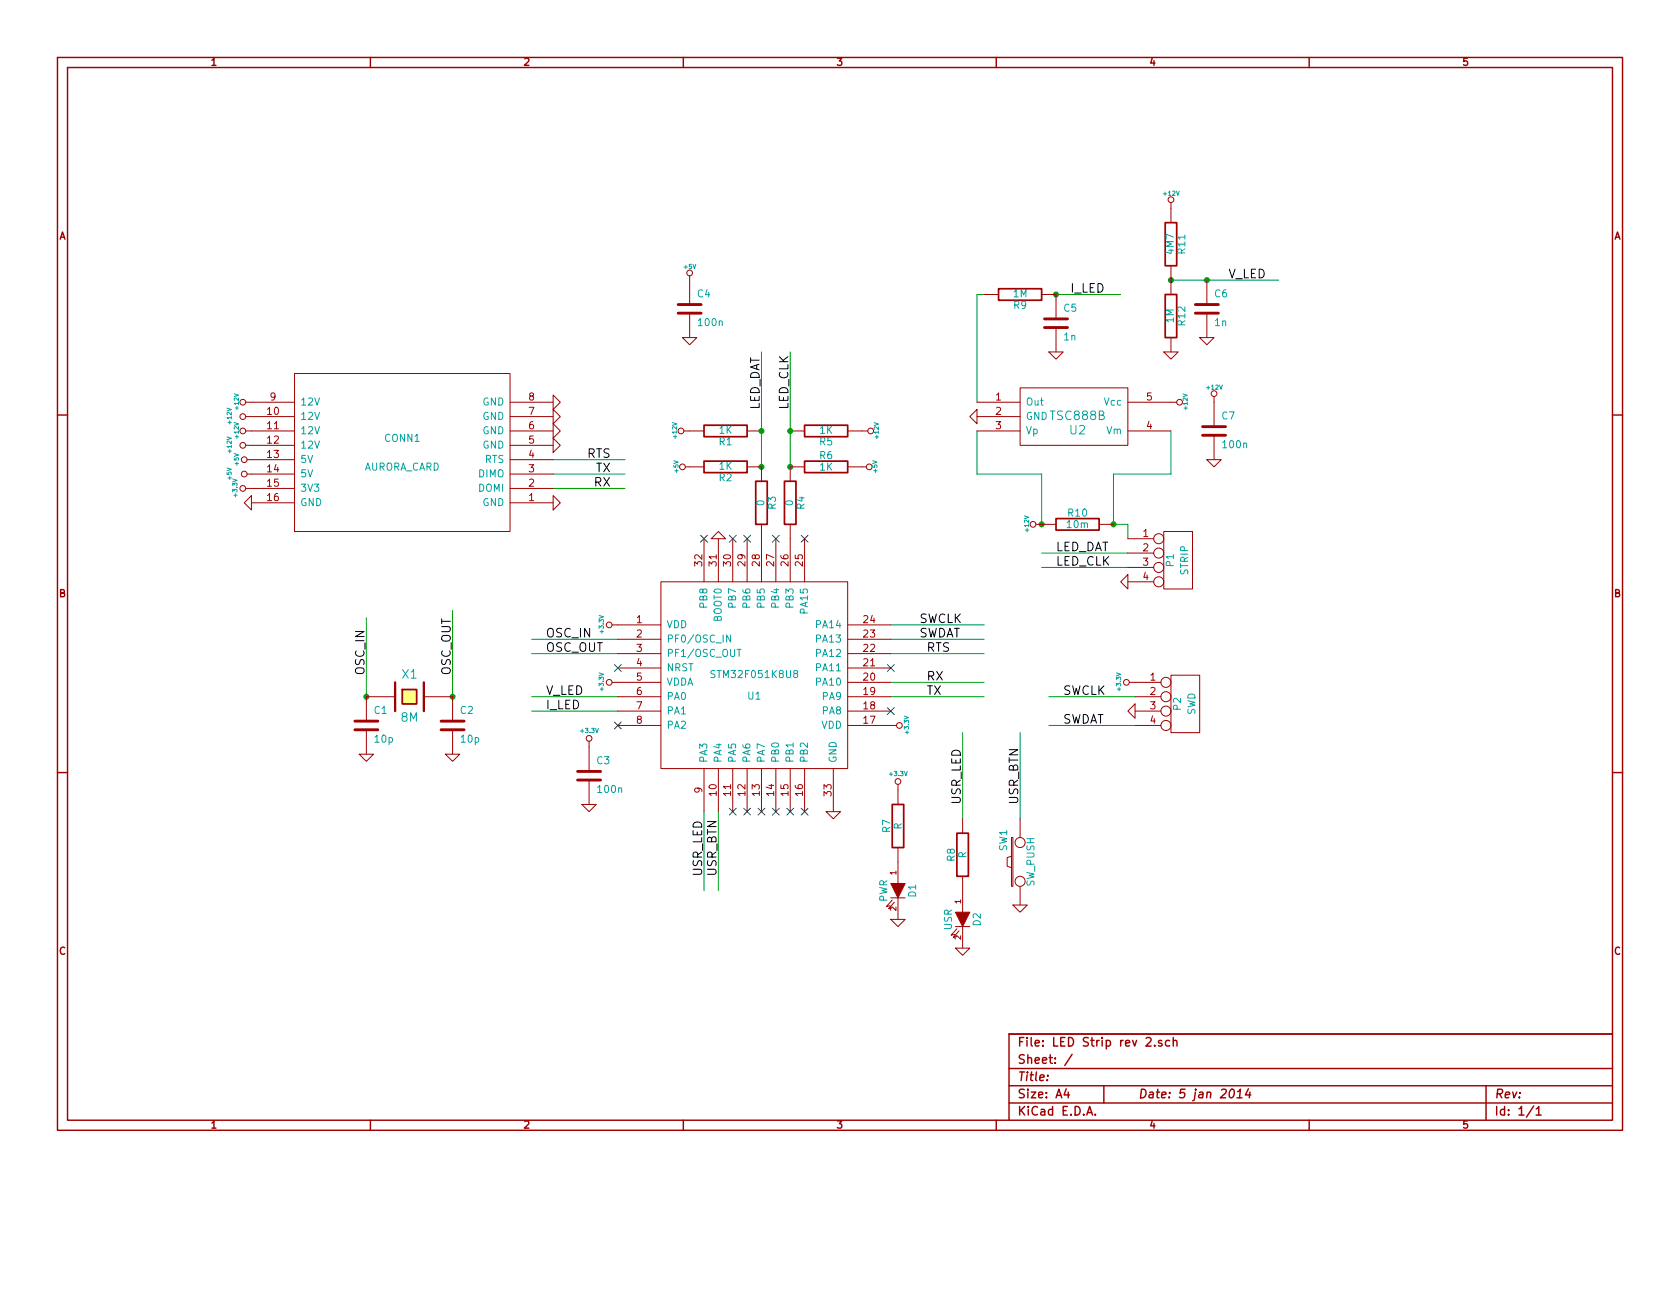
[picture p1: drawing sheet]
EESchema Schematic File Version 2
LIBS:power
LIBS:device
LIBS:transistors
LIBS:conn
LIBS:linear
LIBS:regul
LIBS:74xx
LIBS:cmos4000
LIBS:adc-dac
LIBS:memory
LIBS:xilinx
LIBS:special
LIBS:microcontrollers
LIBS:dsp
LIBS:microchip
LIBS:analog_switches
LIBS:motorola
LIBS:texas
LIBS:intel
LIBS:audio
LIBS:interface
LIBS:digital-audio
LIBS:philips
LIBS:display
LIBS:cypress
LIBS:siliconi
LIBS:opto
LIBS:atmel
LIBS:contrib
LIBS:valves
LIBS:custom
LIBS:LED Strip rev 2-cache
EELAYER 27 0
EELAYER END
$Descr A4 11693 8268
encoding utf-8
Sheet 1 1
Title ""
Date "5 jan 2014"
Rev ""
Comp ""
Comment1 ""
Comment2 ""
Comment3 ""
Comment4 ""
$EndDescr
Text Label 7100 5600 1    60   ~ 0
USR_BTN
Wire Wire Line
	7100 5700 7100 5100
Wire Wire Line
	4900 5650 4900 6200
Connection ~ 8400 1950
Wire Wire Line
	8150 1950 8900 1950
Connection ~ 7350 2050
Wire Wire Line
	7350 2050 7800 2050
Wire Wire Line
	4300 4850 3700 4850
Wire Wire Line
	6800 3000 6800 3300
Wire Wire Line
	6800 3300 7250 3300
Wire Wire Line
	7850 3750 7850 3650
Wire Wire Line
	7850 3650 7750 3650
Wire Wire Line
	6200 4850 6850 4850
Wire Wire Line
	6200 4550 6850 4550
Wire Wire Line
	3850 3300 4350 3300
Wire Wire Line
	7850 3950 7250 3950
Connection ~ 5500 3250
Connection ~ 5300 3250
Wire Wire Line
	5500 3250 5500 2450
Wire Wire Line
	4300 4550 3700 4550
Wire Wire Line
	7900 5050 7300 5050
Wire Wire Line
	6200 4350 6850 4350
Connection ~ 2550 4850
Connection ~ 3150 4850
Wire Wire Line
	3150 4250 3150 4850
Wire Wire Line
	2550 4850 2550 4300
Wire Wire Line
	6850 4450 6200 4450
Wire Wire Line
	7900 4850 7300 4850
Wire Wire Line
	4300 4450 3700 4450
Wire Wire Line
	5300 3250 5300 2450
Wire Wire Line
	7850 3850 7250 3850
Wire Wire Line
	3850 3400 4350 3400
Wire Wire Line
	3850 3200 4350 3200
Wire Wire Line
	6200 4750 6850 4750
Wire Wire Line
	7250 3300 7250 3650
Wire Wire Line
	7750 3650 7750 3300
Connection ~ 7250 3650
Connection ~ 7750 3650
Wire Wire Line
	8150 3000 8150 3300
Wire Wire Line
	8150 3300 7750 3300
Connection ~ 8150 1950
Wire Wire Line
	4300 4950 3700 4950
Wire Wire Line
	6850 2050 6800 2050
Wire Wire Line
	6800 2050 6800 2800
Wire Wire Line
	6700 5700 6700 5100
Wire Wire Line
	5000 5650 5000 6200
$Comp
L GND #PWR01
U 1 1
P 7100 6300
F 0 "#PWR01" H 7100 6300 30  0001 C CNN
F 1 "GND" H 7100 6230 30  0001 C CNN
F 2 "" H 7100 6300 60  0001 C CNN
F 3 "" H 7100 6300 60  0001 C CNN
	1    7100 6300
	1    0    0    -1  
$EndComp
$Comp
L SW_PUSH SW1
U 1 1
P 7100 6000
F 0 "SW1" H 7250 6110 50  0000 C CNN
F 1 "SW_PUSH" H 7100 5920 50  0000 C CNN
F 2 "" H 7100 6000 60  0001 C CNN
F 3 "" H 7100 6000 60  0001 C CNN
	1    7100 6000
	0    -1   -1   0   
$EndComp
Text Label 5000 6100 1    60   ~ 0
USR_BTN
Text Label 4900 6100 1    60   ~ 0
USR_LED
$Comp
L +12V #PWR02
U 1 1
P 6000 3000
F 0 "#PWR02" H 6000 2950 20  0001 C CNN
F 1 "+12V" H 6000 3100 30  0000 C CNN
F 2 "" H 6000 3000 60  0001 C CNN
F 3 "" H 6000 3000 60  0001 C CNN
	1    6000 3000
	0    1    1    0   
$EndComp
$Comp
L +12V #PWR03
U 1 1
P 4800 3000
F 0 "#PWR03" H 4800 2950 20  0001 C CNN
F 1 "+12V" H 4800 3100 30  0000 C CNN
F 2 "" H 4800 3000 60  0001 C CNN
F 3 "" H 4800 3000 60  0001 C CNN
	1    4800 3000
	0    -1   -1   0   
$EndComp
$Comp
L R R5
U 1 1
P 5750 3000
F 0 "R5" V 5830 3000 50  0000 C CNN
F 1 "1K" V 5750 3000 50  0000 C CNN
F 2 "" H 5750 3000 60  0001 C CNN
F 3 "" H 5750 3000 60  0001 C CNN
	1    5750 3000
	0    1    1    0   
$EndComp
$Comp
L R R1
U 1 1
P 5050 3000
F 0 "R1" V 5130 3000 50  0000 C CNN
F 1 "1K" V 5050 3000 50  0000 C CNN
F 2 "" H 5050 3000 60  0001 C CNN
F 3 "" H 5050 3000 60  0001 C CNN
	1    5050 3000
	0    1    1    0   
$EndComp
Text Label 6700 5600 1    60   ~ 0
USR_LED
$Comp
L +3.3V #PWR04
U 1 1
P 6250 5500
F 0 "#PWR04" H 6250 5460 30  0001 C CNN
F 1 "+3.3V" H 6250 5610 30  0000 C CNN
F 2 "" H 6250 5500 60  0001 C CNN
F 3 "" H 6250 5500 60  0001 C CNN
	1    6250 5500
	1    0    0    -1  
$EndComp
$Comp
L R R8
U 1 1
P 6700 5950
F 0 "R8" V 6780 5950 50  0000 C CNN
F 1 "R" V 6700 5950 50  0000 C CNN
F 2 "" H 6700 5950 60  0001 C CNN
F 3 "" H 6700 5950 60  0001 C CNN
	1    6700 5950
	-1   0    0    1   
$EndComp
$Comp
L R R7
U 1 1
P 6250 5750
F 0 "R7" V 6330 5750 50  0000 C CNN
F 1 "R" V 6250 5750 50  0000 C CNN
F 2 "" H 6250 5750 60  0001 C CNN
F 3 "" H 6250 5750 60  0001 C CNN
	1    6250 5750
	-1   0    0    1   
$EndComp
$Comp
L GND #PWR05
U 1 1
P 6700 6600
F 0 "#PWR05" H 6700 6600 30  0001 C CNN
F 1 "GND" H 6700 6530 30  0001 C CNN
F 2 "" H 6700 6600 60  0001 C CNN
F 3 "" H 6700 6600 60  0001 C CNN
	1    6700 6600
	1    0    0    -1  
$EndComp
$Comp
L GND #PWR06
U 1 1
P 6250 6400
F 0 "#PWR06" H 6250 6400 30  0001 C CNN
F 1 "GND" H 6250 6330 30  0001 C CNN
F 2 "" H 6250 6400 60  0001 C CNN
F 3 "" H 6250 6400 60  0001 C CNN
	1    6250 6400
	1    0    0    -1  
$EndComp
$Comp
L LED D2
U 1 1
P 6700 6400
F 0 "D2" H 6700 6500 50  0000 C CNN
F 1 "USR" H 6700 6300 50  0000 C CNN
F 2 "" H 6700 6400 60  0001 C CNN
F 3 "" H 6700 6400 60  0001 C CNN
	1    6700 6400
	0    1    1    0   
$EndComp
$Comp
L LED D1
U 1 1
P 6250 6200
F 0 "D1" H 6250 6300 50  0000 C CNN
F 1 "PWR" H 6250 6100 50  0000 C CNN
F 2 "" H 6250 6200 60  0001 C CNN
F 3 "" H 6250 6200 60  0001 C CNN
	1    6250 6200
	0    1    1    0   
$EndComp
Text Label 8550 1950 0    60   ~ 0
V_LED
$Comp
L GND #PWR07
U 1 1
P 8400 2350
F 0 "#PWR07" H 8400 2350 30  0001 C CNN
F 1 "GND" H 8400 2280 30  0001 C CNN
F 2 "" H 8400 2350 60  0001 C CNN
F 3 "" H 8400 2350 60  0001 C CNN
	1    8400 2350
	1    0    0    -1  
$EndComp
$Comp
L C C6
U 1 1
P 8400 2150
F 0 "C6" H 8450 2250 50  0000 L CNN
F 1 "1n" H 8450 2050 50  0000 L CNN
F 2 "" H 8400 2150 60  0001 C CNN
F 3 "" H 8400 2150 60  0001 C CNN
	1    8400 2150
	1    0    0    -1  
$EndComp
$Comp
L +5V #PWR08
U 1 1
P 1750 3200
F 0 "#PWR08" H 1750 3290 20  0001 C CNN
F 1 "+5V" H 1750 3300 30  0000 C CNN
F 2 "" H 1750 3200 60  0001 C CNN
F 3 "" H 1750 3200 60  0001 C CNN
	1    1750 3200
	0    -1   -1   0   
$EndComp
$Comp
L AURORA_CARD CONN1
U 1 1
P 2800 3150
F 0 "CONN1" H 2800 3050 50  0000 C CNN
F 1 "AURORA_CARD" H 2800 3250 50  0000 C CNN
F 2 "MODULE" H 2800 3150 50  0001 C CNN
F 3 "DOCUMENTATION" H 2800 3150 50  0001 C CNN
	1    2800 3150
	-1   0    0    1   
$EndComp
Text Label 7450 2050 0    60   ~ 0
I_LED
$Comp
L GND #PWR09
U 1 1
P 7350 2450
F 0 "#PWR09" H 7350 2450 30  0001 C CNN
F 1 "GND" H 7350 2380 30  0001 C CNN
F 2 "" H 7350 2450 60  0001 C CNN
F 3 "" H 7350 2450 60  0001 C CNN
	1    7350 2450
	1    0    0    -1  
$EndComp
$Comp
L C C5
U 1 1
P 7350 2250
F 0 "C5" H 7400 2350 50  0000 L CNN
F 1 "1n" H 7400 2150 50  0000 L CNN
F 2 "" H 7350 2250 60  0001 C CNN
F 3 "" H 7350 2250 60  0001 C CNN
	1    7350 2250
	1    0    0    -1  
$EndComp
$Comp
L R R9
U 1 1
P 7100 2050
F 0 "R9" V 7180 2050 50  0000 C CNN
F 1 "1M" V 7100 2050 50  0000 C CNN
F 2 "" H 7100 2050 60  0001 C CNN
F 3 "" H 7100 2050 60  0001 C CNN
	1    7100 2050
	0    1    1    0   
$EndComp
Text Label 3800 4950 0    60   ~ 0
I_LED
Text Label 3800 4850 0    60   ~ 0
V_LED
$Comp
L GND #PWR010
U 1 1
P 8150 2450
F 0 "#PWR010" H 8150 2450 30  0001 C CNN
F 1 "GND" H 8150 2380 30  0001 C CNN
F 2 "" H 8150 2450 60  0001 C CNN
F 3 "" H 8150 2450 60  0001 C CNN
	1    8150 2450
	1    0    0    -1  
$EndComp
$Comp
L R R12
U 1 1
P 8150 2200
F 0 "R12" V 8230 2200 50  0000 C CNN
F 1 "1M" V 8150 2200 50  0000 C CNN
F 2 "" H 8150 2200 60  0001 C CNN
F 3 "" H 8150 2200 60  0001 C CNN
	1    8150 2200
	1    0    0    -1  
$EndComp
$Comp
L R R11
U 1 1
P 8150 1700
F 0 "R11" V 8230 1700 50  0000 C CNN
F 1 "4M7" V 8150 1700 50  0000 C CNN
F 2 "" H 8150 1700 60  0001 C CNN
F 3 "" H 8150 1700 60  0001 C CNN
	1    8150 1700
	1    0    0    -1  
$EndComp
$Comp
L +12V #PWR011
U 1 1
P 8150 1450
F 0 "#PWR011" H 8150 1400 20  0001 C CNN
F 1 "+12V" H 8150 1550 30  0000 C CNN
F 2 "" H 8150 1450 60  0001 C CNN
F 3 "" H 8150 1450 60  0001 C CNN
	1    8150 1450
	1    0    0    -1  
$EndComp
$Comp
L GND #PWR012
U 1 1
P 8450 3200
F 0 "#PWR012" H 8450 3200 30  0001 C CNN
F 1 "GND" H 8450 3130 30  0001 C CNN
F 2 "" H 8450 3200 60  0001 C CNN
F 3 "" H 8450 3200 60  0001 C CNN
	1    8450 3200
	1    0    0    -1  
$EndComp
$Comp
L +12V #PWR013
U 1 1
P 8450 2800
F 0 "#PWR013" H 8450 2750 20  0001 C CNN
F 1 "+12V" H 8450 2900 30  0000 C CNN
F 2 "" H 8450 2800 60  0001 C CNN
F 3 "" H 8450 2800 60  0001 C CNN
	1    8450 2800
	1    0    0    -1  
$EndComp
$Comp
L +12V #PWR014
U 1 1
P 8150 2800
F 0 "#PWR014" H 8150 2750 20  0001 C CNN
F 1 "+12V" H 8150 2900 30  0000 C CNN
F 2 "" H 8150 2800 60  0001 C CNN
F 3 "" H 8150 2800 60  0001 C CNN
	1    8150 2800
	0    1    1    0   
$EndComp
$Comp
L C C7
U 1 1
P 8450 3000
F 0 "C7" H 8500 3100 50  0000 L CNN
F 1 "100n" H 8500 2900 50  0000 L CNN
F 2 "" H 8450 3000 60  0001 C CNN
F 3 "" H 8450 3000 60  0001 C CNN
	1    8450 3000
	1    0    0    -1  
$EndComp
$Comp
L GND #PWR015
U 1 1
P 6800 2900
F 0 "#PWR015" H 6800 2900 30  0001 C CNN
F 1 "GND" H 6800 2830 30  0001 C CNN
F 2 "" H 6800 2900 60  0001 C CNN
F 3 "" H 6800 2900 60  0001 C CNN
	1    6800 2900
	0    1    1    0   
$EndComp
$Comp
L TSC888 U2
U 1 1
P 7500 2900
F 0 "U2" H 7500 2800 60  0000 C CNN
F 1 "TSC888B" H 7500 2900 60  0000 C CNN
F 2 "" H 7500 2900 60  0001 C CNN
F 3 "" H 7500 2900 60  0001 C CNN
	1    7500 2900
	1    0    0    -1  
$EndComp
$Comp
L R R10
U 1 1
P 7500 3650
F 0 "R10" V 7580 3650 50  0000 C CNN
F 1 "10m" V 7500 3650 50  0000 C CNN
F 2 "" H 7500 3650 60  0001 C CNN
F 3 "" H 7500 3650 60  0001 C CNN
	1    7500 3650
	0    -1   -1   0   
$EndComp
Text Label 6450 4550 0    60   ~ 0
RTS
Text Label 6450 4750 0    60   ~ 0
RX
Text Label 6450 4850 0    60   ~ 0
TX
Text Label 4250 3200 2    60   ~ 0
RTS
Text Label 4250 3300 2    60   ~ 0
TX
Text Label 4250 3400 2    60   ~ 0
RX
$Comp
L GND #PWR016
U 1 1
P 1750 3500
F 0 "#PWR016" H 1750 3500 30  0001 C CNN
F 1 "GND" H 1750 3430 30  0001 C CNN
F 2 "" H 1750 3500 60  0001 C CNN
F 3 "" H 1750 3500 60  0001 C CNN
	1    1750 3500
	0    1    1    0   
$EndComp
$Comp
L GND #PWR017
U 1 1
P 3850 3500
F 0 "#PWR017" H 3850 3500 30  0001 C CNN
F 1 "GND" H 3850 3430 30  0001 C CNN
F 2 "" H 3850 3500 60  0001 C CNN
F 3 "" H 3850 3500 60  0001 C CNN
	1    3850 3500
	0    -1   -1   0   
$EndComp
$Comp
L +3.3V #PWR018
U 1 1
P 1750 3400
F 0 "#PWR018" H 1750 3360 30  0001 C CNN
F 1 "+3.3V" H 1750 3510 30  0000 C CNN
F 2 "" H 1750 3400 60  0001 C CNN
F 3 "" H 1750 3400 60  0001 C CNN
	1    1750 3400
	0    -1   -1   0   
$EndComp
$Comp
L GND #PWR019
U 1 1
P 4800 2350
F 0 "#PWR019" H 4800 2350 30  0001 C CNN
F 1 "GND" H 4800 2280 30  0001 C CNN
F 2 "" H 4800 2350 60  0001 C CNN
F 3 "" H 4800 2350 60  0001 C CNN
	1    4800 2350
	1    0    0    -1  
$EndComp
$Comp
L C C4
U 1 1
P 4800 2150
F 0 "C4" H 4850 2250 50  0000 L CNN
F 1 "100n" H 4850 2050 50  0000 L CNN
F 2 "" H 4800 2150 60  0001 C CNN
F 3 "" H 4800 2150 60  0001 C CNN
	1    4800 2150
	1    0    0    -1  
$EndComp
$Comp
L +5V #PWR020
U 1 1
P 4800 1950
F 0 "#PWR020" H 4800 2040 20  0001 C CNN
F 1 "+5V" H 4800 2040 30  0000 C CNN
F 2 "" H 4800 1950 60  0001 C CNN
F 3 "" H 4800 1950 60  0001 C CNN
	1    4800 1950
	1    0    0    -1  
$EndComp
$Comp
L +5V #PWR021
U 1 1
P 1750 3300
F 0 "#PWR021" H 1750 3390 20  0001 C CNN
F 1 "+5V" H 1750 3450 30  0000 C CNN
F 2 "" H 1750 3300 60  0001 C CNN
F 3 "" H 1750 3300 60  0001 C CNN
	1    1750 3300
	0    -1   -1   0   
$EndComp
$Comp
L +12V #PWR022
U 1 1
P 1750 2800
F 0 "#PWR022" H 1750 2750 20  0001 C CNN
F 1 "+12V" H 1750 2900 30  0000 C CNN
F 2 "" H 1750 2800 60  0001 C CNN
F 3 "" H 1750 2800 60  0001 C CNN
	1    1750 2800
	0    -1   -1   0   
$EndComp
$Comp
L +12V #PWR023
U 1 1
P 1750 2900
F 0 "#PWR023" H 1750 2850 20  0001 C CNN
F 1 "+12V" H 1750 3050 30  0000 C CNN
F 2 "" H 1750 2900 60  0001 C CNN
F 3 "" H 1750 2900 60  0001 C CNN
	1    1750 2900
	0    -1   -1   0   
$EndComp
$Comp
L +12V #PWR024
U 1 1
P 1750 3000
F 0 "#PWR024" H 1750 2950 20  0001 C CNN
F 1 "+12V" H 1750 3100 30  0000 C CNN
F 2 "" H 1750 3000 60  0001 C CNN
F 3 "" H 1750 3000 60  0001 C CNN
	1    1750 3000
	0    -1   -1   0   
$EndComp
$Comp
L +12V #PWR025
U 1 1
P 1750 3100
F 0 "#PWR025" H 1750 3050 20  0001 C CNN
F 1 "+12V" H 1750 3250 30  0000 C CNN
F 2 "" H 1750 3100 60  0001 C CNN
F 3 "" H 1750 3100 60  0001 C CNN
	1    1750 3100
	0    -1   -1   0   
$EndComp
$Comp
L GND #PWR026
U 1 1
P 3850 2800
F 0 "#PWR026" H 3850 2800 30  0001 C CNN
F 1 "GND" H 3850 2730 30  0001 C CNN
F 2 "" H 3850 2800 60  0001 C CNN
F 3 "" H 3850 2800 60  0001 C CNN
	1    3850 2800
	0    -1   -1   0   
$EndComp
$Comp
L GND #PWR027
U 1 1
P 3850 2900
F 0 "#PWR027" H 3850 2900 30  0001 C CNN
F 1 "GND" H 3850 2830 30  0001 C CNN
F 2 "" H 3850 2900 60  0001 C CNN
F 3 "" H 3850 2900 60  0001 C CNN
	1    3850 2900
	0    -1   -1   0   
$EndComp
$Comp
L GND #PWR028
U 1 1
P 3850 3000
F 0 "#PWR028" H 3850 3000 30  0001 C CNN
F 1 "GND" H 3850 2930 30  0001 C CNN
F 2 "" H 3850 3000 60  0001 C CNN
F 3 "" H 3850 3000 60  0001 C CNN
	1    3850 3000
	0    -1   -1   0   
$EndComp
$Comp
L GND #PWR029
U 1 1
P 3850 3100
F 0 "#PWR029" H 3850 3100 30  0001 C CNN
F 1 "GND" H 3850 3030 30  0001 C CNN
F 2 "" H 3850 3100 60  0001 C CNN
F 3 "" H 3850 3100 60  0001 C CNN
	1    3850 3100
	0    -1   -1   0   
$EndComp
Text Label 7350 3950 0    60   ~ 0
LED_CLK
Text Label 7350 3850 0    60   ~ 0
LED_DAT
$Comp
L +12V #PWR030
U 1 1
P 7250 3650
F 0 "#PWR030" H 7250 3600 20  0001 C CNN
F 1 "+12V" H 7250 3750 30  0000 C CNN
F 2 "" H 7250 3650 60  0001 C CNN
F 3 "" H 7250 3650 60  0001 C CNN
	1    7250 3650
	0    -1   -1   0   
$EndComp
$Comp
L GND #PWR031
U 1 1
P 7850 4050
F 0 "#PWR031" H 7850 4050 30  0001 C CNN
F 1 "GND" H 7850 3980 30  0001 C CNN
F 2 "" H 7850 4050 60  0001 C CNN
F 3 "" H 7850 4050 60  0001 C CNN
	1    7850 4050
	0    1    1    0   
$EndComp
$Comp
L CONN_4 P1
U 1 1
P 8200 3900
F 0 "P1" V 8150 3900 50  0000 C CNN
F 1 "STRIP" V 8250 3900 50  0000 C CNN
F 2 "" H 8200 3900 60  0001 C CNN
F 3 "" H 8200 3900 60  0001 C CNN
	1    8200 3900
	1    0    0    -1  
$EndComp
Text Label 5500 2850 1    60   ~ 0
LED_CLK
Text Label 5300 2850 1    60   ~ 0
LED_DAT
$Comp
L +5V #PWR032
U 1 1
P 6000 3250
F 0 "#PWR032" H 6000 3340 20  0001 C CNN
F 1 "+5V" H 6000 3340 30  0000 C CNN
F 2 "" H 6000 3250 60  0001 C CNN
F 3 "" H 6000 3250 60  0001 C CNN
	1    6000 3250
	0    1    1    0   
$EndComp
$Comp
L +5V #PWR033
U 1 1
P 4800 3250
F 0 "#PWR033" H 4800 3340 20  0001 C CNN
F 1 "+5V" H 4800 3340 30  0000 C CNN
F 2 "" H 4800 3250 60  0001 C CNN
F 3 "" H 4800 3250 60  0001 C CNN
	1    4800 3250
	0    -1   -1   0   
$EndComp
$Comp
L R R6
U 1 1
P 5750 3250
F 0 "R6" V 5830 3250 50  0000 C CNN
F 1 "1K" V 5750 3250 50  0000 C CNN
F 2 "" H 5750 3250 60  0001 C CNN
F 3 "" H 5750 3250 60  0001 C CNN
	1    5750 3250
	0    -1   -1   0   
$EndComp
$Comp
L R R2
U 1 1
P 5050 3250
F 0 "R2" V 5130 3250 50  0000 C CNN
F 1 "1K" V 5050 3250 50  0000 C CNN
F 2 "" H 5050 3250 60  0001 C CNN
F 3 "" H 5050 3250 60  0001 C CNN
	1    5050 3250
	0    1    1    0   
$EndComp
$Comp
L R R3
U 1 1
P 5300 3500
F 0 "R3" V 5380 3500 50  0000 C CNN
F 1 "0" V 5300 3500 50  0000 C CNN
F 2 "" H 5300 3500 60  0001 C CNN
F 3 "" H 5300 3500 60  0001 C CNN
	1    5300 3500
	1    0    0    -1  
$EndComp
$Comp
L R R4
U 1 1
P 5500 3500
F 0 "R4" V 5580 3500 50  0000 C CNN
F 1 "0" V 5500 3500 50  0000 C CNN
F 2 "" H 5500 3500 60  0001 C CNN
F 3 "" H 5500 3500 60  0001 C CNN
	1    5500 3500
	1    0    0    -1  
$EndComp
Text Label 3800 4550 0    60   ~ 0
OSC_OUT
Text Label 3800 4450 0    60   ~ 0
OSC_IN
Text Label 3150 4700 1    60   ~ 0
OSC_OUT
Text Label 2550 4700 1    60   ~ 0
OSC_IN
Text Label 7400 5050 0    60   ~ 0
SWDAT
Text Label 7400 4850 0    60   ~ 0
SWCLK
$Comp
L GND #PWR034
U 1 1
P 7900 4950
F 0 "#PWR034" H 7900 4950 30  0001 C CNN
F 1 "GND" H 7900 4880 30  0001 C CNN
F 2 "" H 7900 4950 60  0001 C CNN
F 3 "" H 7900 4950 60  0001 C CNN
	1    7900 4950
	0    1    1    0   
$EndComp
$Comp
L +3.3V #PWR035
U 1 1
P 7900 4750
F 0 "#PWR035" H 7900 4710 30  0001 C CNN
F 1 "+3.3V" H 7900 4860 30  0000 C CNN
F 2 "" H 7900 4750 60  0001 C CNN
F 3 "" H 7900 4750 60  0001 C CNN
	1    7900 4750
	0    -1   -1   0   
$EndComp
$Comp
L CONN_4 P2
U 1 1
P 8250 4900
F 0 "P2" V 8200 4900 50  0000 C CNN
F 1 "SWD" V 8300 4900 50  0000 C CNN
F 2 "" H 8250 4900 60  0001 C CNN
F 3 "" H 8250 4900 60  0001 C CNN
	1    8250 4900
	1    0    0    -1  
$EndComp
Text Label 6400 4350 0    60   ~ 0
SWCLK
Text Label 6400 4450 0    60   ~ 0
SWDAT
$Comp
L GND #PWR036
U 1 1
P 3150 5250
F 0 "#PWR036" H 3150 5250 30  0001 C CNN
F 1 "GND" H 3150 5180 30  0001 C CNN
F 2 "" H 3150 5250 60  0001 C CNN
F 3 "" H 3150 5250 60  0001 C CNN
	1    3150 5250
	1    0    0    -1  
$EndComp
$Comp
L GND #PWR037
U 1 1
P 2550 5250
F 0 "#PWR037" H 2550 5250 30  0001 C CNN
F 1 "GND" H 2550 5180 30  0001 C CNN
F 2 "" H 2550 5250 60  0001 C CNN
F 3 "" H 2550 5250 60  0001 C CNN
	1    2550 5250
	1    0    0    -1  
$EndComp
$Comp
L C C2
U 1 1
P 3150 5050
F 0 "C2" H 3200 5150 50  0000 L CNN
F 1 "10p" H 3200 4950 50  0000 L CNN
F 2 "" H 3150 5050 60  0001 C CNN
F 3 "" H 3150 5050 60  0001 C CNN
	1    3150 5050
	1    0    0    -1  
$EndComp
$Comp
L C C1
U 1 1
P 2550 5050
F 0 "C1" H 2600 5150 50  0000 L CNN
F 1 "10p" H 2600 4950 50  0000 L CNN
F 2 "" H 2550 5050 60  0001 C CNN
F 3 "" H 2550 5050 60  0001 C CNN
	1    2550 5050
	1    0    0    -1  
$EndComp
$Comp
L CRYSTAL X1
U 1 1
P 2850 4850
F 0 "X1" H 2850 5000 60  0000 C CNN
F 1 "8M" H 2850 4700 60  0000 C CNN
F 2 "" H 2850 4850 60  0001 C CNN
F 3 "" H 2850 4850 60  0001 C CNN
	1    2850 4850
	1    0    0    -1  
$EndComp
$Comp
L GND #PWR038
U 1 1
P 5000 3750
F 0 "#PWR038" H 5000 3750 30  0001 C CNN
F 1 "GND" H 5000 3680 30  0001 C CNN
F 2 "" H 5000 3750 60  0001 C CNN
F 3 "" H 5000 3750 60  0001 C CNN
	1    5000 3750
	-1   0    0    1   
$EndComp
$Comp
L +3.3V #PWR039
U 1 1
P 4100 5200
F 0 "#PWR039" H 4100 5160 30  0001 C CNN
F 1 "+3.3V" H 4100 5310 30  0000 C CNN
F 2 "" H 4100 5200 60  0001 C CNN
F 3 "" H 4100 5200 60  0001 C CNN
	1    4100 5200
	1    0    0    -1  
$EndComp
$Comp
L GND #PWR040
U 1 1
P 4100 5600
F 0 "#PWR040" H 4100 5600 30  0001 C CNN
F 1 "GND" H 4100 5530 30  0001 C CNN
F 2 "" H 4100 5600 60  0001 C CNN
F 3 "" H 4100 5600 60  0001 C CNN
	1    4100 5600
	1    0    0    -1  
$EndComp
$Comp
L C C3
U 1 1
P 4100 5400
F 0 "C3" H 4150 5500 50  0000 L CNN
F 1 "100n" H 4150 5300 50  0000 L CNN
F 2 "" H 4100 5400 60  0001 C CNN
F 3 "" H 4100 5400 60  0001 C CNN
	1    4100 5400
	1    0    0    -1  
$EndComp
$Comp
L +3.3V #PWR041
U 1 1
P 6200 5050
F 0 "#PWR041" H 6200 5010 30  0001 C CNN
F 1 "+3.3V" H 6200 5160 30  0000 C CNN
F 2 "" H 6200 5050 60  0001 C CNN
F 3 "" H 6200 5050 60  0001 C CNN
	1    6200 5050
	0    1    1    0   
$EndComp
$Comp
L +3.3V #PWR042
U 1 1
P 4300 4750
F 0 "#PWR042" H 4300 4710 30  0001 C CNN
F 1 "+3.3V" H 4300 4860 30  0000 C CNN
F 2 "" H 4300 4750 60  0001 C CNN
F 3 "" H 4300 4750 60  0001 C CNN
	1    4300 4750
	0    -1   -1   0   
$EndComp
$Comp
L +3.3V #PWR043
U 1 1
P 4300 4350
F 0 "#PWR043" H 4300 4310 30  0001 C CNN
F 1 "+3.3V" H 4300 4460 30  0000 C CNN
F 2 "" H 4300 4350 60  0001 C CNN
F 3 "" H 4300 4350 60  0001 C CNN
	1    4300 4350
	0    -1   -1   0   
$EndComp
$Comp
L GND #PWR044
U 1 1
P 5800 5650
F 0 "#PWR044" H 5800 5650 30  0001 C CNN
F 1 "GND" H 5800 5580 30  0001 C CNN
F 2 "" H 5800 5650 60  0001 C CNN
F 3 "" H 5800 5650 60  0001 C CNN
	1    5800 5650
	1    0    0    -1  
$EndComp
$Comp
L STM32F051-32QFN U1
U 1 1
P 5250 4700
F 0 "U1" H 5250 4550 50  0000 C CNN
F 1 "STM32F051K8U8" H 5250 4700 50  0000 C CNN
F 2 "MODULE" H 5250 4700 50  0001 C CNN
F 3 "DOCUMENTATION" H 5250 4700 50  0001 C CNN
	1    5250 4700
	1    0    0    -1  
$EndComp
Connection ~ 5300 3000
Connection ~ 5500 3000
NoConn ~ 4300 4650
NoConn ~ 4300 5050
NoConn ~ 5100 5650
NoConn ~ 5200 5650
NoConn ~ 5300 5650
NoConn ~ 5400 5650
NoConn ~ 5500 5650
NoConn ~ 5600 5650
NoConn ~ 6200 4950
NoConn ~ 6200 4650
NoConn ~ 4900 3750
NoConn ~ 5100 3750
NoConn ~ 5200 3750
NoConn ~ 5400 3750
NoConn ~ 5600 3750
$EndSCHEMATC
